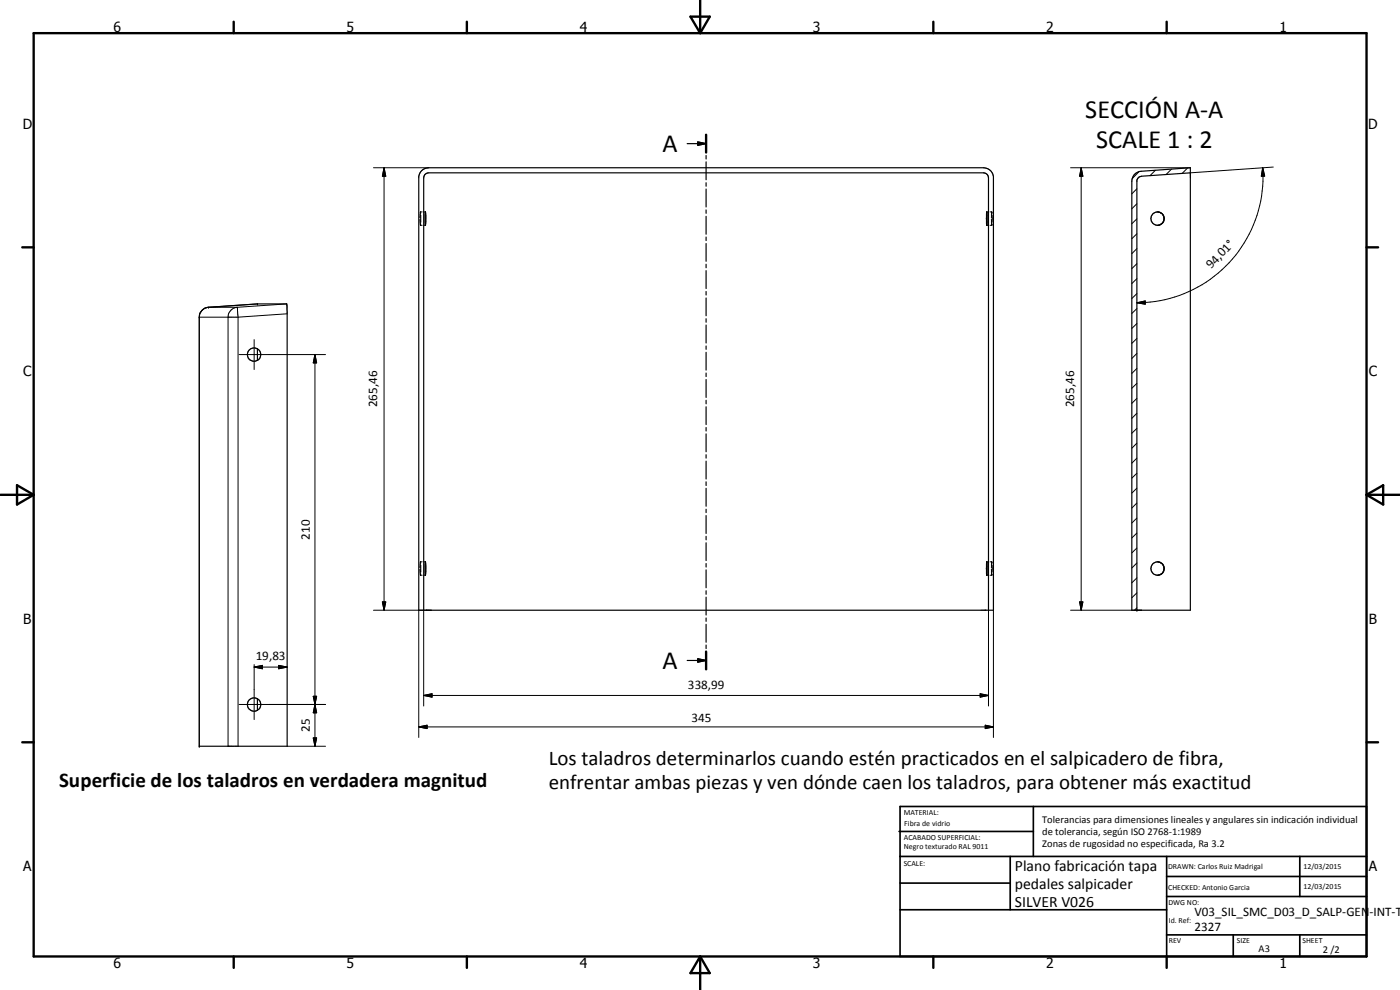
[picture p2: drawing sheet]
<svg xmlns="http://www.w3.org/2000/svg" width="420mm" height="297mm" viewBox="0 0 420 297" stroke-linecap="round" stroke-linejoin="round" font-family="sans-serif">
<g fill="none" stroke="#000" stroke-width=".35">
<path d="M126.5 51.2l1-.6 1.2-.3h166.5a3 3 0 0 1 2.9 2.7v130.1h-172.4v-130.1zM206.2 43.1h5.7M209.4 42.6l2.5 .5-2.5 .5zM211.9 40.4v5.4M211.9 46.7v1M211.9 48.6v5.3M211.9 54.8v1.1M211.9 56.7v5.4M340.3 52.5l1-.8 .8-.3 15.1-1.1v132.8h-17.5v-128.7l.2-1.2zM357.2 51.9l-14.6 1-.8 .3-.6 .9v129M127.7 63.7v3.8M127.7 63.6v4"/>
<path d="M127.7 67.6h.1M211.9 63v1M211.9 64.9v5.4M211.9 71.1v1.1M211.9 73.1v5.3M211.9 79.3v1M296.1 67.6h.1M296.2 63.6v4zM347.7 63.6l.4 .1M347.8 63.6a2 2 0 0 0-2.4 2 2 2 0 0 0 2.4 2M348.1 63.7a1.98 1.98 0 0 1 .6 3.4M348.1 67.5l-.4 .1"/>
<path d="M348.7 67.1l-.6 .4M348.9 64.3a2.08 2.08 0 0 1-.3 2.8M60.7 93l.7-.5 1.2-.3 14.7-1h8.8l.1 132.7h-26.4v-128.7l.2-1.2zM211.9 81.2v5.4M211.9 87.5v1M211.9 89.4v5.3M211.9 95.6v1.1M211.9 97.5v5.4M77.2 104.6a2 2 0 0 0-2.9 1.8 2 2 0 0 0 2.9 1.7M77.2 104.6a1.99 1.99 0 0 1 0 3.5M77.2 104.6v3.5M211.9 103.8v1"/>
<path d="M211.9 105.7v5.3M211.9 111.9v1.1M211.9 113.9v5.4M211.9 120.1v1.1M211.9 122v5.4M211.9 128.3v1M211.9 130.2v5.4M211.9 136.4v1.1M211.9 138.3v5.4M211.9 144.6v1.1M211.9 146.5v5.4M211.9 152.8v1"/>
<path d="M211.9 154.7v5.4M127.7 168.7v3.8M127.7 168.6v4M127.7 168.6h.1M127.7 172.6h.1M211.9 160.9v1.1M211.9 162.9v5.3M211.9 169.1v1M211.9 171v5.4M211.9 177.2v1.1M211.9 179.2v5.3M296.1 172.6h.1"/>
<path d="M296.2 168.6v4M296.2 168.6h-.1M347.7 168.6l.4 .1M347.8 168.6a2 2 0 0 0-2.4 2 2 2 0 0 0 2.4 2M348.1 168.7l.6 .3M348.3 168.9a1.97 1.97 0 0 1 .4 3.2M348.6 172.1l-.5 .4M348.7 172.1l-1 .5M348.9 169.3a2.08 2.08 0 0 1-.3 2.8M127.2 183.1v-129.7a1.52 1.52 0 0 1 1.5-1.5h166.5a1.52 1.52 0 0 1 1.5 1.5v129.7M206.2 198.2h5.7M209.4 197.7l2.5 .5-2.5 .5z"/>
<path d="M211.9 185.4v1M211.9 187.3v5.4M211.9 193.5v1.1M211.9 195.5v5.3M77.2 209.6v3.5"/>
<circle cx="76.3" cy="211.4" r="2"/>
</g>
<g fill="none" stroke="#000" stroke-width=".3">
<path d="M112.1 50.3h16.6M115.3 50.3l.5 2.6h-1zM115.3 50.3v132.8M321.3 50.3h35.9M324.5 50.3l.5 2.6h-1zM324.5 50.3v132.8M341.2 56.6l-1.5 1.6M341.8 51.6l-1.9 1.9M346.7 51.1l-1.6 1.6M351.6 50.8l-1.6 1.6M356.4 50.4l-1.6 1.6M379 50.3l.5 2.5-1 .1z"/>
<path d="M379 50.3a37.8 37.8 0 0 1-37.8 40.5M382.1 50.1l-24.9 1.8M126.1 65.9l.1 1.7M126.2 63.6l.1 .4M126.2 67.6h.1M126.2 63.6l-.1 1.7M126.2 67.6h.5M126.3 64.5v2.2M126.3 67.2l-.1 .4M126.7 63.6h-.5M127.2 67.6h.5M127.2 63.6h.5"/>
<path d="M296.2 67.6h.4M296.2 63.6h.4M297.1 67.6h.5M297.1 63.6h.5M297.5 65.9l.1 1.7M297.6 63.6l.1 .4M297.6 67.6h.1M297.6 63.6l-.1 1.7M297.7 64.5v2.2M297.7 67.2l-.1 .4M341.2 79.1l-1.5 1.5M341.2 74.6l-1.5 1.5"/>
<path d="M341.2 70.1l-1.5 1.5M341.2 65.7l-1.5 1.4M341.2 61.1l-1.5 1.6M59.8 95.2h.1M59.8 95.2v128.7M59.8 95.2h11.6M62.6 92.2h.1M62.6 92.2a3 3 0 0 0-2.8 3M62.6 92.2h8.6M71.2 92.2a3 3 0 0 0-2.8 3v128.7M71.2 92.2l.2 3M71.2 92.2h.1"/>
<path d="M71.4 95.2v128.7M77.3 91.2l-14.7 1M86 91.2l-14.8 1M86.2 94.1l-14.8 1.1M341.2 90.8l2.5-.5v1zM341.2 97.1l-1.5 1.5M341.2 92.6l-1.5 1.5M341.2 88.1l-1.5 1.5M341.2 83.6l-1.5 1.5M71.7 106.4h26M76.3 101.9v9M94.5 106.4l.5 2.5h-1z"/>
<path d="M94.5 106.4v117.5M341.2 119.5l-1.5 1.5M341.2 115l-1.5 1.5M341.2 110.5l-1.5 1.6M341.2 106l-1.5 1.6M341.2 101.6l-1.5 1.4M341.2 137.5l-1.5 1.5M341.2 133l-1.5 1.5M341.2 128.5l-1.5 1.5M341.2 124l-1.5 1.5M341.2 159.9l-1.5 1.5M341.2 155.4l-1.5 1.5"/>
<path d="M341.2 150.9l-1.5 1.5M341.2 146.5l-1.5 1.5M341.2 142l-1.5 1.5M126.1 170.9l.1 1.7M126.2 168.6h.1M126.2 168.6l.1 .4M126.2 172.6h.1M126.2 168.6l-.1 1.7M126.2 172.6h.5M126.2 168.6h.5M126.3 169.5v2.2M126.3 172.2l-.1 .4"/>
<path d="M127.2 172.6h.5M127.2 168.6h.5M296.2 172.6h.4M296.2 168.6h.4M297.1 172.6h.5M297.1 168.6h.5M297.5 170.9l.1 1.7M297.6 168.6l.1 .4M297.6 168.6h.1M297.6 172.6h.1M297.6 168.6l-.1 1.7M297.7 169.5v2.2"/>
<path d="M297.7 172.2l-.1 .4M341.2 177.9l-1.5 1.5M341.2 173.4l-1.5 1.5M341.2 168.9l-1.5 1.5M341.2 164.4l-1.5 1.5M76.3 199.4v16.5M83.6 199.6l2.6 .6-2.6 .5zM112.1 183.1h17.3M114.8 180.6h1l-.5 2.5zM125.7 183.1v38.2M127.2 183.1v28.7M296.7 183.1v28.7"/>
<path d="M298.1 183.1v38.2M321.3 183.1h21.3M324 180.6h1l-.5 2.5zM341.2 182.4l-.7 .7M71.7 211.4h26M76.3 200.2l2.5-.6v1.1zM76.3 200.2h9.9M94 208.9h1l-.5 2.5zM94.5 211.4l.5 2.5h-1zM125.7 218.1l2.5-.5v1zM125.7 218.1h172.4M127.2 208.7l2.5-.5v1z"/>
<path d="M127.2 208.7h169.5M294.2 208.2l2.5 .5-2.5 .5zM295.7 217.6l2.4 .5-2.4 .5zM86.2 223.9h11.5M94 221.4h1l-.5 2.5z"/>
</g>
<g fill="#000">
<circle cx="77.3" cy="91.2" r=".18"/>
<circle cx="341.2" cy="183.1" r=".18"/>
<circle cx="59.8" cy="223.9" r=".18"/>
</g>
<g fill="none" stroke="#000" stroke-width=".71">
<path d="M10.1 9.9h400v277.1h-400zM70.1 6.5v3.4M140.1 6.5v3.4M207.2 5h5.8l-2.9 4.9zM210.1 0v9.9M280.1 6.5v3.4M350.1 6.5v3.4M211.9 40.4v5.4M6.7 74.2h3.4M410.1 74.2h3.5M.1 148.5h10M5.1 145.6l5 2.9-5 2.9z"/>
<path d="M410.1 148.5h10M410.1 148.5l5-2.9v5.8zM211.9 195.5v5.3M6.7 222.7h3.4M410.1 222.7h3.5M70.1 287v3.4M140.1 287v3.4M210.1 287v10M210.1 287l2.9 5h-5.8zM280.1 287v3.4M350.1 287v3.4"/>
</g>
<g fill="none" stroke="#000" stroke-width=".51">
<path d="M269.8 249.5h40.3M270.1 242h140v45h-140zM270.1 257h140M303.2 257v16M310.1 242v15M350.1 257v30M390.1 257v12M270.1 265h33.1M270.1 273h80M350.1 269h60M350.1 263h60M350.1 280.5h60"/>
<path d="M370.1 280.5v6.5M390.1 280.5v6.5"/>
</g>
<g fill="#000">
<path d="M115.3 50.3l.5 2.6h-1zM209.4 42.6l2.5 .5-2.5 .5zM324.5 50.3l.5 2.6h-1zM379 50.3l.5 2.5-1 .1zM341.2 90.8l2.5-.5v1zM94.5 106.4l.5 2.5h-1zM76.3 200.2l2.5-.6v1.1zM114.8 180.6h1l-.5 2.5zM209.4 197.7l2.5 .5-2.5 .5zM324 180.6h1l-.5 2.5zM83.6 199.6l2.6 .6-2.6 .5zM94 208.9h1l-.5 2.5z"/>
<path d="M94.5 211.4l.5 2.5h-1zM125.7 218.1l2.5-.5v1zM127.2 208.7l2.5-.5v1zM294.2 208.2l2.5 .5-2.5 .5zM295.7 217.6l2.4 .5-2.4 .5zM94 221.4h1l-.5 2.5z"/>
</g>
<g font-size="7.9">
<text x="325.7" y="35.4">SECCIÓN A-A</text>
<text x="198.9" y="45.6">A</text>
<text x="329" y="44.4">SCALE 1 : 2</text>
<text x="198.9" y="200.7">A</text>
</g>
<g font-size="6.3">
<text x="164.7" y="229.5">Los taladros determinarlos cuando estén practicados en el salpicadero de fibra,</text>
<text x="17.7" y="236.2">Superficie de los taladros en verdadera magnitud</text>
<text x="164.7" y="236.7">enfrentar ambas piezas y ven dónde caen los taladros, para obtener más exactitud</text>
</g>
<g font-size="4.7">
<text x="304.6" y="261.2">Plano fabricación tapa</text>
<text x="304.6" y="266.6">pedales salpicader</text>
<text x="304.6" y="272">SILVER V026</text>
</g>
<g font-size="4.2">
<text x="34" y="9.6">6</text>
<text x="104" y="9.6">5</text>
<text x="174" y="9.6">4</text>
<text x="244" y="9.6">3</text>
<text x="314" y="9.6">2</text>
<text x="384" y="9.6">1</text>
<text x="6.8" y="38.7">D</text>
<text x="410.6" y="38.7">D</text>
<text x="7" y="112.9">C</text>
<text x="410.8" y="112.9">C</text>
<text x="7" y="187.1">B</text>
<text x="410.8" y="187.1">B</text>
<text x="7" y="261.4">A</text>
<text x="410.8" y="261.4">A</text>
<text x="34" y="290.4">6</text>
<text x="104" y="290.4">5</text>
<text x="174" y="290.4">4</text>
<text x="244" y="290.4">3</text>
<text x="314" y="290.4">2</text>
<text x="384" y="290.4">1</text>
</g>
<g font-size="3.9">
<text x="363.5" y="80.9" transform="rotate(-47 363.5 80.9)">94,01°</text>
<text x="113.2" y="122.2" transform="rotate(-90 113.2 122.2)">265,46</text>
<text x="322.4" y="122.2" transform="rotate(-90 322.4 122.2)">265,46</text>
<text x="93" y="161.9" transform="rotate(-90 93 161.9)">210</text>
<text x="76.8" y="198">19,83</text>
<text x="206.4" y="206.6">338,99</text>
<text x="93" y="219.6" transform="rotate(-90 93 219.6)">25</text>
<text x="207.5" y="216.6">345</text>
<text x="358.5" y="275">V03_SIL_SMC_D03_D_SALP-GEN-INT-T</text>
<text x="358.5" y="279.4">2327</text>
</g>
<g font-size="3.1">
<text x="312.7" y="246.8">Tolerancias para dimensiones lineales y angulares sin indicación individual</text>
<text x="312.7" y="250.4">de tolerancia, según ISO 2768-1:1989</text>
<text x="312.7" y="254">Zonas de rugosidad no especificada, Ra 3.2</text>
<text x="377.7" y="285.6">A3</text>
<text x="397" y="285.9">2 /2</text>
</g>
<g font-size="2.4">
<text x="271.2" y="244.4">MATERIAL:</text>
<text x="271.3" y="252">ACABADO SUPERFICIAL:</text>
<text x="271.4" y="247.9">Fibra de vidrio</text>
<text x="271.3" y="254.6">Negro texturado RAL 9011</text>
<text x="271.2" y="259.7">SCALE:</text>
<text x="350.6" y="260.8">DRAWN: Carlos Ruiz Madrigal</text>
<text x="391.2" y="260.6">12/03/2015</text>
<text x="350.6" y="267">CHECKED: Antonio Garcia</text>
<text x="391.2" y="266.7">12/03/2015</text>
<text x="350.6" y="271.4">DWG NO:</text>
<text x="350.8" y="276.9">Id. Ref:</text>
<text x="350.8" y="282.8">REV</text>
<text x="371.2" y="282.9">SIZE</text>
<text x="390.9" y="282.9">SHEET</text>
</g>
</svg>
